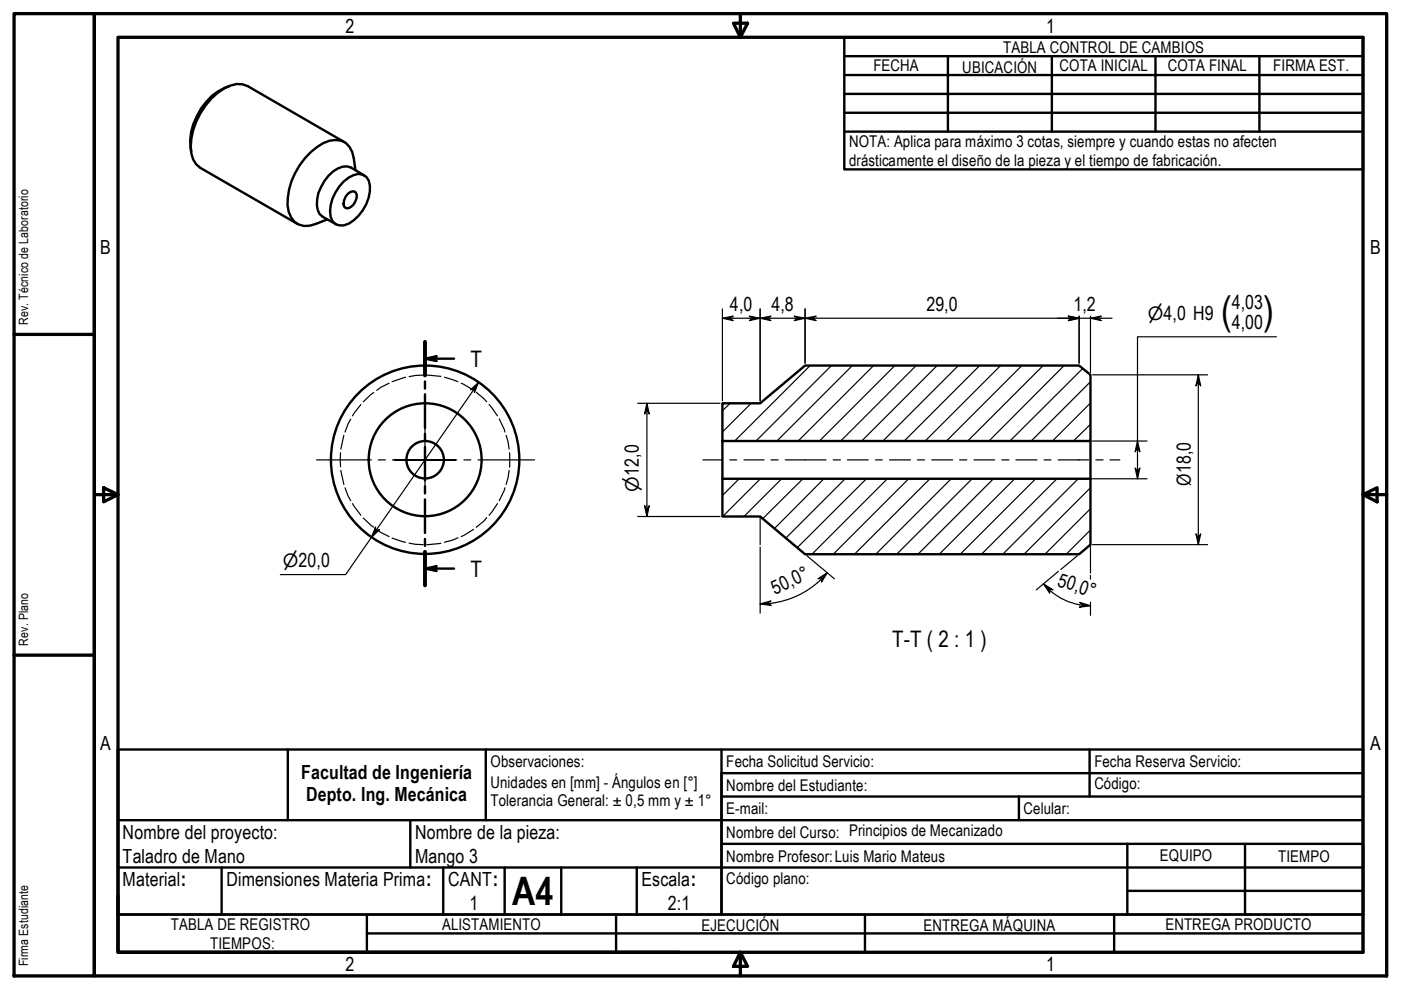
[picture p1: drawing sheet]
<svg xmlns="http://www.w3.org/2000/svg" width="297mm" height="210mm" viewBox="0 0 297 210" stroke-linecap="round" stroke-linejoin="round" font-family="sans-serif">
<!-- layer: Hatch (ISO) -->
<g fill="none" stroke="#000" stroke-width=".25">
<path d="M171.8 77.5l-16 16M176.3 77.5l-16 16M180.7 77.5l-16 16M185.2 77.5l-16 16M189.7 77.5l-16 16M194.2 77.5l-16 16M198.7 77.5l-16 16M203.2 77.5l-16 16M207.7 77.5l-16 16M212.2 77.5l-16 16M216.7 77.5l-16 16M221.2 77.5l-16 16"/>
<path d="M225.6 77.5l-15.9 16M229.6 78.1l-15.5 15.4M154.8 85.5l-1.6 1.6M159.3 85.5l-6.1 6.1M231.2 90l-3.6 3.5M231.2 85.4l-8.1 8.1M231.2 80.9l-12.6 12.6M156.7 101.5l-3.5 3.6M161.2 101.5l-8 8M165.7 101.5l-8 8M170.2 101.5l-8.5 8.5M174.7 101.5l-10.5 10.5"/>
<path d="M179.2 101.5l-12.6 12.6M183.7 101.5l-14.7 14.6M188.2 101.5l-16.1 16M192.7 101.5l-16 16M197.2 101.5l-16 16M201.7 101.5l-16 16M206.1 101.5l-16 16M210.6 101.5l-16 16M215.1 101.5l-16 16M219.6 101.5l-16 16M224.1 101.5l-16 16M228.6 101.5l-16 16"/>
<path d="M231.2 112.4l-5.1 5.1M231.2 107.9l-9.6 9.6M231.2 103.4l-14.1 14.1"/>
</g>
<!-- layer: Hidden (ISO) -->
<g fill="none" stroke="#000" stroke-width=".25">
<path d="M86 80l-2.9 .9M89.7 79.5l-3 .4M90.5 79.5l3 .3M94.2 80l2.9 .9M72.2 96v3M72.3 99.7l.6 3M72.9 92.3l-.6 2.9M74.4 88.9l-.6 1-.6 1.7M76.5 85.8l-1.8 2.4M79.2 83.2l-2.2 2M82.5 81.3l-1.8 .8-.8 .7M97.8 81.3l2.6 1.4"/>
<path d="M101 83.2l2.2 2M103.7 85.8l1.8 2.4M105.9 88.8l1.2 2.8M107.3 92.3l.6 2.9M107.9 99.7l-.6 3M108 96v3M73.2 103.4l.6 1.7 .6 1M74.7 106.8l1.8 2.5M77 109.8l2.2 2M79.9 112.2l.8 .7 1.8 .9M83.1 114.1l2.9 .9M86.7 115.2l3 .3"/>
<path d="M93.5 115.2l-3 .3M97.1 114l-1.2 .5-1.7 .5M100.4 112.2l-2.6 1.6M103.2 109.8l-.6 .7-1.6 1.3M105.5 106.8l-1.8 2.5M107.1 103.4l-1.2 2.7"/>
</g>
<!-- layer: Visible (ISO) -->
<g fill="none" stroke="#000" stroke-width=".51">
<path d="M48.6 18.3a12.9 12.9 0 0 0-8.1 13.9M72.9 38.5l1.1-.9a2.78 2.78 0 0 1 3.7-.1 4.7 4.7 0 0 1 .5 4.4 8.5 8.5 0 0 1-5.3 5.9 2.21 2.21 0 0 1-2.8-1.9 8.7 8.7 0 0 1 2.8-7.4zM73 30.1l-20.5-11.8a5 5 0 0 0-5 .5 15 15 0 0 0-6.9 13.7l.4 1.3 .6 1 .9 .8 20.6 11.9M75.4 36.1l-.4-2.6a3.9 3.9 0 0 0-5.1-3.7 13.9 13.9 0 0 0-8.1 8.7 11.8 11.8 0 0 0-.6 6.4 3.9 3.9 0 0 0 5.8 2.6l2.4-1M77.2 37.2l-2.8-1.7a3.6 3.6 0 0 0-3.8 .9 9.5 9.5 0 0 0-3.4 7.1l.2 1 .4 .9 .6 .5 2.8 1.6M73.8 41.1l.6-.4 .5-.2 .5 .2a2.38 2.38 0 0 1-1 3.2l-.6 .3-.5-.1a1.77 1.77 0 0 1 0-2.4zM153.2 85.5h8l9.5-8h58.1l2.4 2v14h-78zM153.2 93.5v8M231.2 93.5v8M153.2 101.5h78v14l-2.4 2h-58.1l-9.5-8h-8z"/>
<circle cx="90.1" cy="97.5" r="4"/>
<circle cx="90.1" cy="97.5" r="12"/>
<circle cx="90.1" cy="97.5" r="20"/>
</g>
<!-- layer: Section Line (ISO) -->
<g fill="none" stroke="#000" stroke-width=".51">
<path d="M90.1 76l2.5-.5-.8 .5 .8 .6zM90.1 72.5v7.1M90.1 76h6.2M90.1 80.9v1.5M90.1 83.6v7.2M90.1 92v1.5M90.1 94.8v7.1M90.1 103.1v1.5M90.1 105.9v7.1M90.1 114.3v1.4M90.1 117v7.1M90.1 120.6l2.5-.5-.8 .5 .8 .5z"/>
<path d="M90.1 120.6h6.2"/>
</g>
<path d="M90.1 72.5v7.1M90.1 117v7.1" fill="none" stroke="#000" stroke-width=".83"/>
<g fill="#000">
<path d="M90.1 76l2.5-.5-.8 .5 .8 .6z" fill-rule="evenodd"/>
<path d="M90.1 120.6l2.5-.5-.8 .5 .8 .5z" fill-rule="evenodd"/>
</g>
<!-- layer: Title (ISO) -->
<g fill="none" stroke="#000" stroke-width=".51">
<path d="M179 7.9h110v28h-110zM179 19.9h110M179 15.9h110M179 11.9h110M201 11.9v16M223 11.9v16M245 11.9v16M267 11.9v16M179 23.9h110M179 27.9h110M25 158.9h264v35h-136v-30h136M25 158.9v35h128v-35"/>
<path d="M25 158.9v35M61 158.9v15M103 158.9v15M231 158.9v10M25 173.9h264M87 173.9v10M153 178.9h136v15M153 168.9h136M216 168.9v5M239 178.9v15M264 178.9v15M25 193.9h264v8h-264z"/>
<path d="M25 183.9h264M47 183.9v10M77.8 193.9v8M77.8 197.9h211.2M94 183.9v10M107 183.9v10M119 183.9v10M130.6 193.9v8M135 183.9v10M183.4 193.9v8M236.2 193.9v8M239 188.9h50"/>
</g>
<!-- layer: Border (ISO) -->
<g fill="none" stroke="#000" stroke-width=".7">
<path d="M3 2.9h17v204h-17zM20 2.9h274v204h-274zM25 7.9h264v194h-264zM155.5 4.9h3l-1.5 3zM157 2.9v5M3 70.9h17M20 104.9h5M22 103.4l3 1.5-3 1.5zM289 104.9l3-1.5v3zM289 104.9h5M3 138.9h17M25 189.9v12h119"/>
<path d="M157 201.9l1.5 3h-3zM157 201.9v5"/>
</g>
<!-- layer: Sketch Geometry (ISO) -->
<path d="M161.2 109.5v6M231.2 115.5v6" fill="none" stroke="#000" stroke-width=".25"/>
<!-- layer: Dimension (ISO) -->
<g fill="none" stroke="#000" stroke-width=".25">
<path d="M153.2 67.5l2.2-.5-.7 .5 .7 .5zM153.2 67.5h82.6M153.2 65.5v19.5M158.9 67l2.3 .5-2.3 .5 .8-.5zM161.2 67.5l2.2-.5-.7 .5 .7 .5zM161.2 65.5v19.5M168.4 67l2.3 .5-2.3 .5 .8-.5zM170.7 67.5l2.3-.5-.8 .5 .8 .5zM170.7 65.5v11.5M226.5 67l2.3 .5-2.3 .5 .8-.5zM228.8 67v10M231.2 67.5l2.3-.5-.8 .5 .8 .5z"/>
<path d="M231.2 67v12M231.6 79.5h24.4M254.1 79.5l.5 2.3-.5-.8-.5 .8zM254.1 79.5v36M270.6 71.4h-29.4v30.1M99.8 82.6l1.7-1.5-.9 2.1v-.9zM101.5 81.1l-28.2 40.7h-13.9M135.2 85.5h17.5M137.2 85.5l.5 2.3-.5-.8-.5 .8zM137.2 85.5v24M231.6 93.5h11.6M240.7 99.2l.5 .8 .5-.8-.5 2.3z"/>
<path d="M241.2 93.5l.5 2.3-.5-.8-.5 .8zM79.6 111.7v1l.9-.4-1.8 1.7zM135.2 109.5h17.5M136.7 107.2l.5 .8 .5-.8-.5 2.3zM161.2 116v14M171.1 117.8l5.8 4.9M228.4 117.8l-3.5 2.9M231.6 115.5h24.4M231.6 101.5h11.6M253.6 113.2l.5 .8 .5-.8-.5 2.3zM161.2 128.1l2.2-.7-.7 .5 .8 .5zM173.4 122.7l2-1.3-1.2 2 .2-.9z"/>
<path d="M173.8 123.1a18.6 18.6 0 0 1-12.6 5M175.4 121.4l-1.6 1.7M221.2 123.8l2.1 1.3-1-.2 .3 .9zM221.2 123.8a13 13 0 0 0 10 4.6M224.4 121.1l-4.7 4M228.9 127.7l2.3 .7-2.3 .3 .8-.4zM231.2 122v.8M231.2 127.7v2.8"/>
</g>
<g fill="#000">
<path d="M153.2 67.5l2.2-.5-.7 .5 .7 .5z" fill-rule="evenodd"/>
<path d="M158.9 67l2.3 .5-2.3 .5 .8-.5z" fill-rule="evenodd"/>
<path d="M161.2 67.5l2.2-.5-.7 .5 .7 .5z" fill-rule="evenodd"/>
<path d="M168.4 67l2.3 .5-2.3 .5 .8-.5z" fill-rule="evenodd"/>
<path d="M170.7 67.5l2.3-.5-.8 .5 .8 .5z" fill-rule="evenodd"/>
<path d="M226.5 67l2.3 .5-2.3 .5 .8-.5z" fill-rule="evenodd"/>
<path d="M226.5 67l2.3 .5-2.3 .5 .8-.5z" fill-rule="evenodd"/>
<path d="M231.2 67.5l2.3-.5-.8 .5 .8 .5z" fill-rule="evenodd"/>
<path d="M99.8 82.6l1.7-1.5-.9 2.1v-.9z" fill-rule="evenodd"/>
<path d="M137.2 85.5l.5 2.3-.5-.8-.5 .8z" fill-rule="evenodd"/>
<path d="M241.2 93.5l.5 2.3-.5-.8-.5 .8z" fill-rule="evenodd"/>
<path d="M240.7 99.2l.5 .8 .5-.8-.5 2.3z" fill-rule="evenodd"/>
<path d="M254.1 79.5l.5 2.3-.5-.8-.5 .8z" fill-rule="evenodd"/>
<path d="M79.6 111.7v1l.9-.4-1.8 1.7z" fill-rule="evenodd"/>
<path d="M136.7 107.2l.5 .8 .5-.8-.5 2.3z" fill-rule="evenodd"/>
<path d="M253.6 113.2l.5 .8 .5-.8-.5 2.3z" fill-rule="evenodd"/>
<path d="M161.2 128.1l2.2-.7-.7 .5 .8 .5z" fill-rule="evenodd"/>
<path d="M173.4 122.7l2-1.3-1.2 2 .2-.9z" fill-rule="evenodd"/>
<path d="M221.2 123.8l2.1 1.3-1-.2 .3 .9z" fill-rule="evenodd"/>
<path d="M228.9 127.7l2.3 .7-2.3 .3 .8-.4z" fill-rule="evenodd"/>
</g>
<!-- layer: Centerline (ISO) -->
<g fill="none" stroke="#000" stroke-width=".25">
<path d="M149 97.5h4.2M154.7 97.5h1.5M157.7 97.5h4.3M163.4 97.5h1.6M166.5 97.5h8.6M176.7 97.5h1.5M179.6 97.5h4.5M185.6 97.5h1.5M188.6 97.5h4.4M194.5 97.5h1.5M197.5 97.5h4.5M203.5 97.5h1.5"/>
<path d="M206.5 97.5h4.4M212.4 97.5h1.5M215.4 97.5h4.4M221.4 97.5h1.4M224.3 97.5h6.5M232.3 97.5h1.6M235.3 97.5h2.1"/>
</g>
<!-- layer: Center Mark (ISO) -->
<path d="M67.1 97.5h11.6M80.2 97.5h1.5M83.2 97.5h6.9h-6.5M90.1 91v13M96.6 97.5h-6.5h6.7M98.4 97.5h1.4M101.3 97.5h12" fill="none" stroke="#000" stroke-width=".25"/>
<g font-size="8.3">
<text x="258.9" y="68.6">(</text>
<text x="267.8" y="68.6">)</text>
<text x="108.6" y="191.9">A4</text>
</g>
<g font-size="4.8">
<text x="99.8" y="77.8">T</text>
<text x="99.8" y="122.3">T</text>
<text x="189.2" y="137.2">T-T ( 2 : 1 )</text>
</g>
<g font-size="4.1">
<text x="73.3" y="6.9">2</text>
<text x="221.8" y="6.9">1</text>
<text x="21.2" y="53.9">B</text>
<text x="290.5" y="53.9">B</text>
<text x="154.7" y="65.9">4,0</text>
<text x="163.6" y="65.9">4,8</text>
<text x="196.4" y="65.9">29,0</text>
<text x="227.6" y="65.9">1,2</text>
<text x="261.2" y="65.5">4,03</text>
<text x="261.2" y="69.8">4,00</text>
<text x="252.5" y="103" transform="rotate(-90 252.5 103)">Ø18,0</text>
<text x="224" y="124.2" transform="rotate(18 224 124.2)">50,0°</text>
<text x="164.3" y="126.1" transform="rotate(-25 164.3 126.1)">50,0°</text>
<text x="21.2" y="158.9">A</text>
<text x="290.5" y="158.9">A</text>
<text x="63.9" y="165.1">Facultad de Ingeniería</text>
<text x="64.9" y="169.8">Depto. Ing. Mecánica</text>
<text x="26" y="177.9">Nombre del proyecto:</text>
<text x="88" y="177.9">Nombre de la pieza:</text>
<text x="26" y="182.9">Taladro de Mano</text>
<text x="88" y="182.9">Mango 3</text>
<text x="26" y="187.9">Material:</text>
<text x="48" y="187.9">Dimensiones Materia Prima:</text>
<text x="95" y="187.9">CANT:</text>
<text x="136" y="187.9">Escala:</text>
<text x="99.6" y="192.9">1</text>
<text x="141.6" y="192.9">2:1</text>
<text x="73.3" y="205.9">2</text>
<text x="221.8" y="205.9">1</text>
</g>
<g font-size="3.9">
<text x="243.3" y="67.9">⌀4,0 H9</text>
<text x="135.4" y="104.2" transform="rotate(-90 135.4 104.2)">⌀12,0</text>
<text x="59.9" y="120.1">⌀20,0</text>
</g>
<g font-size="3.4">
<text x="212.7" y="11.1">TABLA CONTROL DE CAMBIOS</text>
<text x="185.2" y="15.1">FECHA</text>
<text x="204" y="15.5">UBICACIÓN</text>
<text x="224.6" y="15.1">COTA INICIAL</text>
<text x="247.6" y="15.1">COTA FINAL</text>
<text x="269.9" y="15.1">FIRMA EST.</text>
<text x="180" y="31.2">NOTA: Aplica para máximo 3 cotas, siempre y cuando estas no afecten</text>
<text x="180" y="35.2">drásticamente el diseño de la pieza y el tiempo de fabricación.</text>
<text x="104" y="167.1">Unidades en [mm] - Ángulos en [°]</text>
<text x="104" y="162.7">Observaciones:</text>
<text x="154" y="167.6">Nombre del Estudiante:</text>
<text x="154" y="162.7">Fecha Solicitud Servicio:</text>
<text x="232" y="167.3">Código:</text>
<text x="232" y="162.7">Fecha Reserva Servicio:</text>
<text x="104" y="170.8">Tolerancia General: ± 0,5 mm y ± 1°</text>
<text x="154" y="172.6">E-mail:</text>
<text x="217" y="172.6">Celular:</text>
<text x="154" y="177.6">Nombre del Curso: Principios de Mecanizado</text>
<text x="154" y="182.7">Nombre Profesor:Luis Mario Mateus</text>
<text x="245.9" y="182.6">EQUIPO</text>
<text x="271" y="182.7">TIEMPO</text>
<text x="154" y="187.4">Código plano:</text>
<text x="36.2" y="197.2">TABLA DE REGISTRO</text>
<text x="93.7" y="197.1">ALISTAMIENTO</text>
<text x="148.7" y="197.5">EJECUCIÓN</text>
<text x="195.8" y="197.4">ENTREGA MÁQUINA</text>
<text x="247.1" y="197.1">ENTREGA PRODUCTO</text>
<text x="44.6" y="201.1">TIEMPOS:</text>
</g>
<g font-size="2.7">
<text x="6" y="68.9" transform="rotate(-90 6 68.9)">Rev. Técnico de Laboratorio</text>
<text x="6" y="136.9" transform="rotate(-90 6 136.9)">Rev. Plano</text>
<text x="6" y="204.9" transform="rotate(-90 6 204.9)">Firma Estudiante</text>
</g>
</svg>
